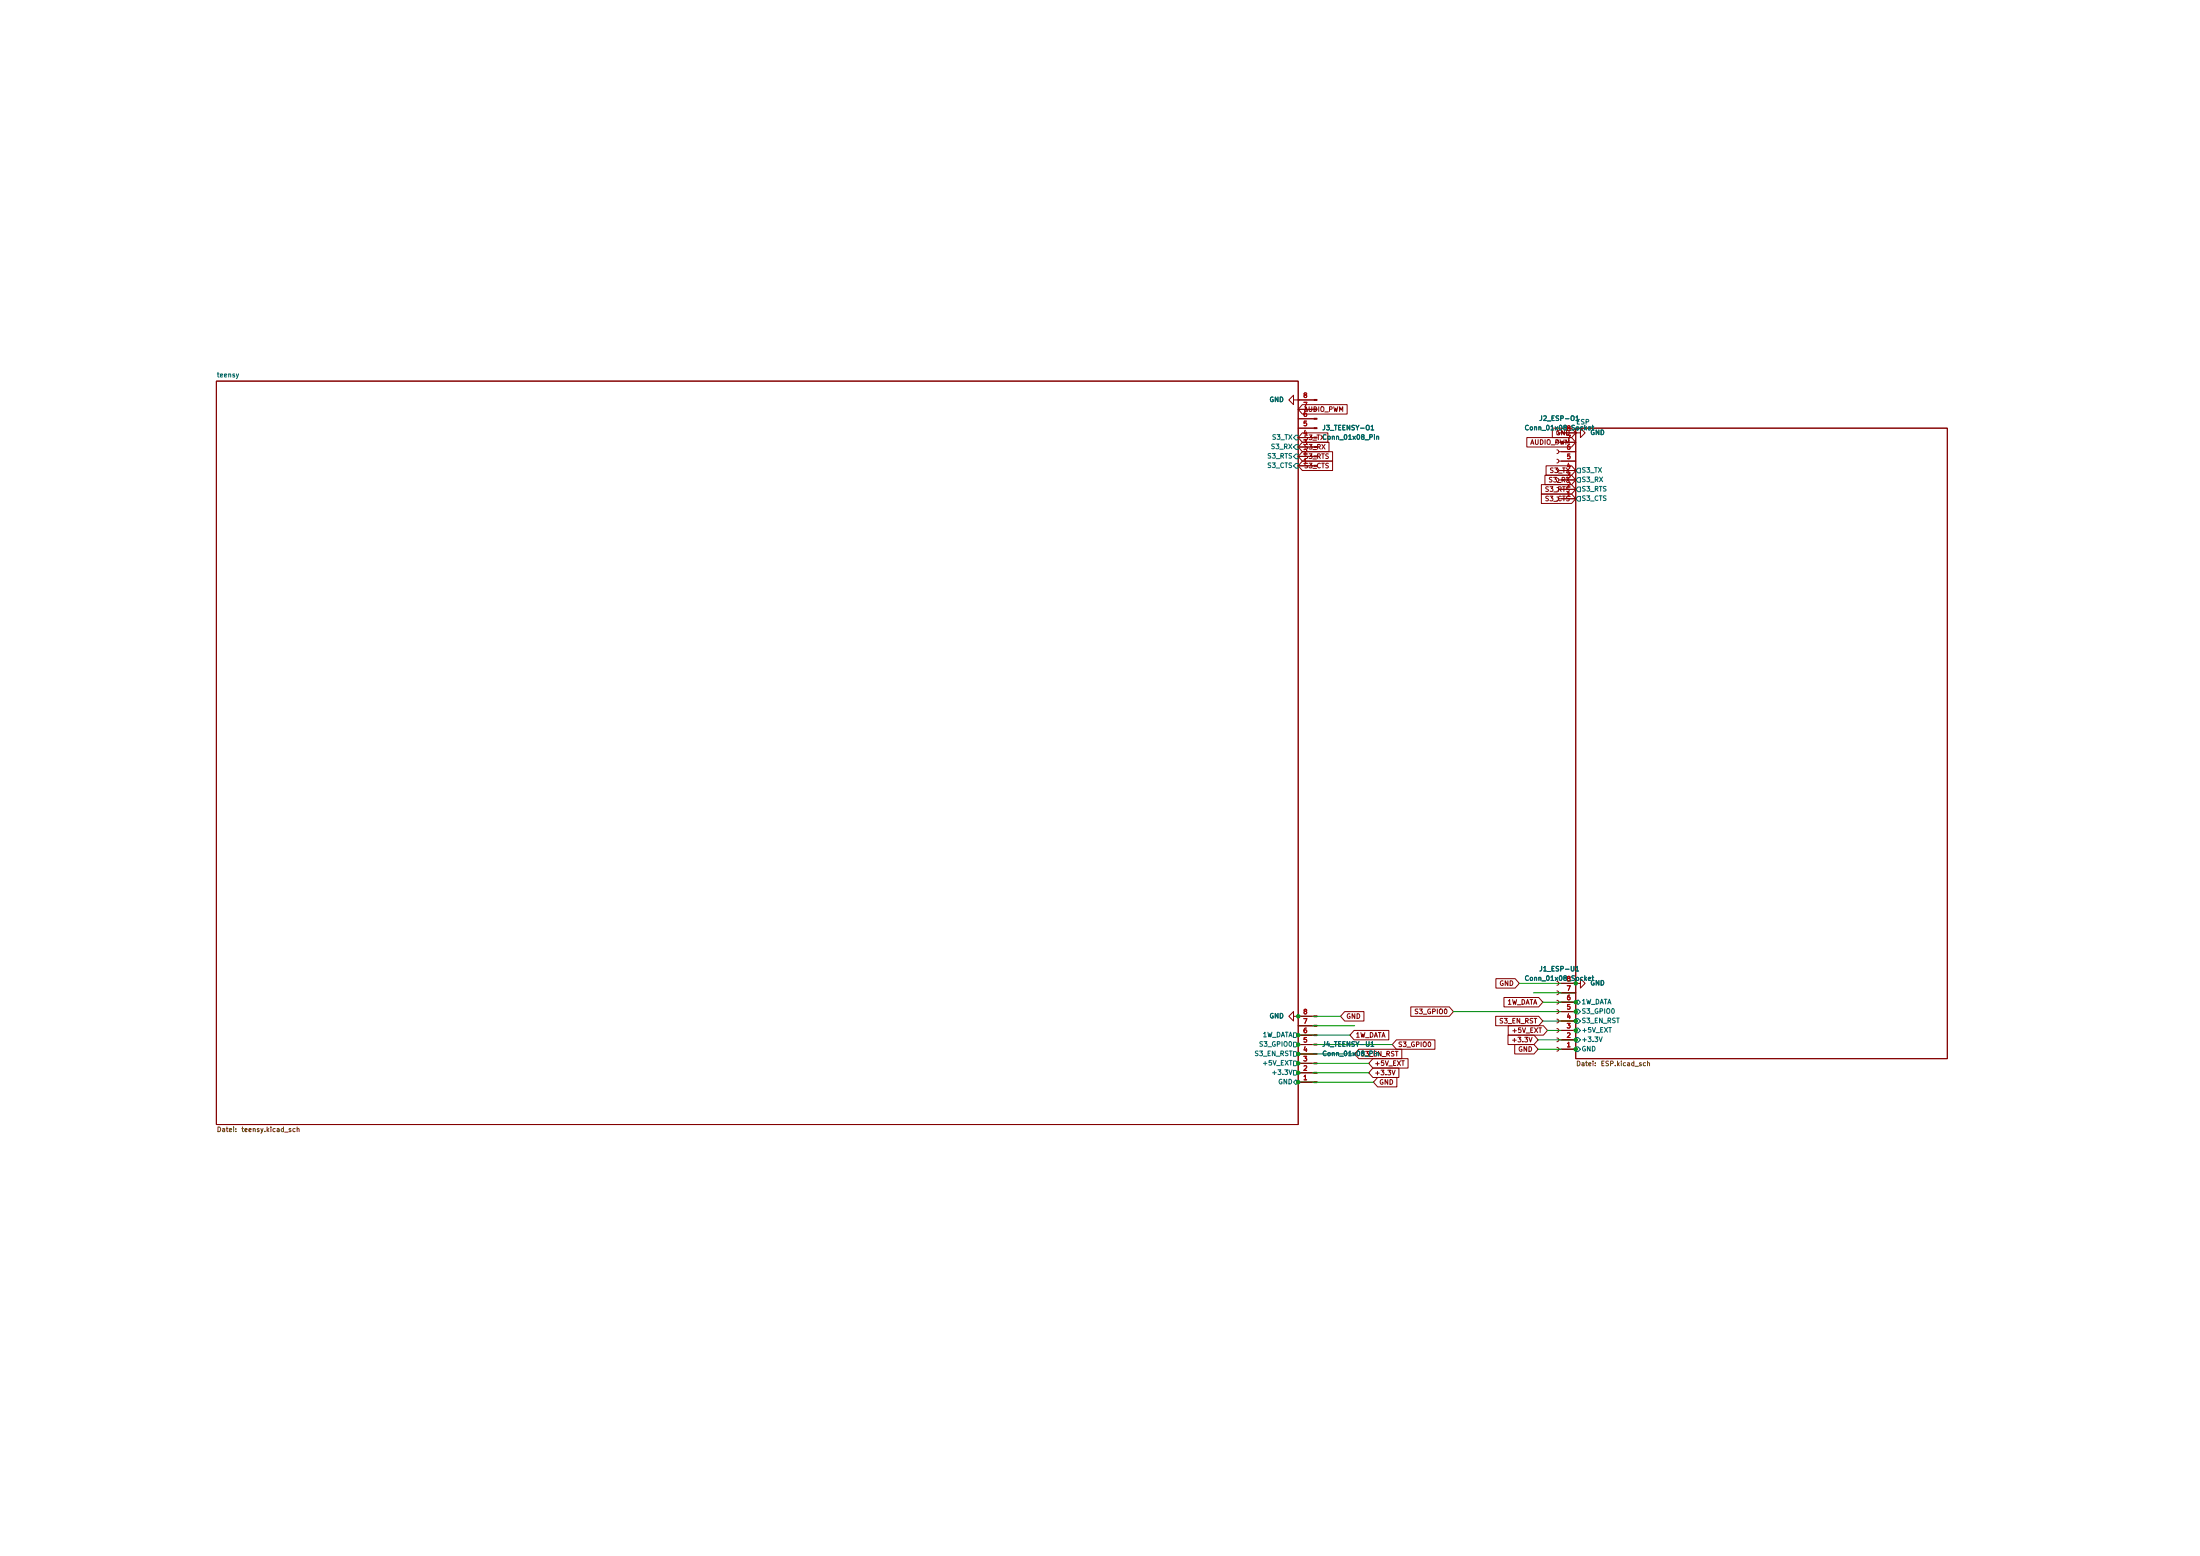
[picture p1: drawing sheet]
(kicad_sch
 (version 20260306)
 (generator "eeschema")
 (generator_version "10.0")
 (paper "A2")
 (lib_symbols
  (symbol "global1:Conn_01x08_Pin"
   (pin_names
    (offset 1.016) (hide yes)) (exclude_from_sim no) (in_bom yes) (on_board yes)
   (in_pos_files yes)
   (duplicate_pin_numbers_are_jumpers no)
   (property "Reference" "J" (at 0 10.16 0) (show_name no) (do_not_autoplace no) (effects (font (size 1.27 1.27))))
   (property "Value" "Conn_01x08_Pin" (at 0 -12.7 0) (show_name no) (do_not_autoplace no) (effects (font (size 1.27 1.27))))
   (property "Footprint" "" (at 0 0 0) (show_name no) (do_not_autoplace no) (hide yes) (effects (font (size 1.27 1.27))))
   (property "Datasheet" "" (at 0 0 0) (show_name no) (do_not_autoplace no) (hide yes) (effects (font (size 1.27 1.27))))
   (property "Description" "Generic connector, single row, 01x08, script generated" (at 0 0 0) (show_name no) (do_not_autoplace no) (hide yes) (effects (font (size 1.27 1.27))))
   (property "ki_locked" "" (at 0 0 0) (show_name no) (do_not_autoplace no) (effects (font (size 1.27 1.27))))
   (symbol "Conn_01x08_Pin_1_1"
    (rectangle (start 0.8636 7.747) (end 0 7.493) (stroke (width 0.1524) (type default)) (fill (type outline)))
    (rectangle (start 0.8636 5.207) (end 0 4.953) (stroke (width 0.1524) (type default)) (fill (type outline)))
    (rectangle (start 0.8636 2.667) (end 0 2.413) (stroke (width 0.1524) (type default)) (fill (type outline)))
    (rectangle (start 0.8636 0.127) (end 0 -0.127) (stroke (width 0.1524) (type default)) (fill (type outline)))
    (rectangle (start 0.8636 -2.413) (end 0 -2.667) (stroke (width 0.1524) (type default)) (fill (type outline)))
    (rectangle (start 0.8636 -4.953) (end 0 -5.207) (stroke (width 0.1524) (type default)) (fill (type outline)))
    (rectangle (start 0.8636 -7.493) (end 0 -7.747) (stroke (width 0.1524) (type default)) (fill (type outline)))
    (rectangle (start 0.8636 -10.033) (end 0 -10.287) (stroke (width 0.1524) (type default)) (fill (type outline)))
    (polyline (pts (xy 1.27 7.62) (xy 0.8636 7.62)) (stroke (width 0.1524) (type default)) (fill (type none)))
    (polyline (pts (xy 1.27 5.08) (xy 0.8636 5.08)) (stroke (width 0.1524) (type default)) (fill (type none)))
    (polyline (pts (xy 1.27 2.54) (xy 0.8636 2.54)) (stroke (width 0.1524) (type default)) (fill (type none)))
    (polyline (pts (xy 1.27 0) (xy 0.8636 0)) (stroke (width 0.1524) (type default)) (fill (type none)))
    (polyline (pts (xy 1.27 -2.54) (xy 0.8636 -2.54)) (stroke (width 0.1524) (type default)) (fill (type none)))
    (polyline (pts (xy 1.27 -5.08) (xy 0.8636 -5.08)) (stroke (width 0.1524) (type default)) (fill (type none)))
    (polyline (pts (xy 1.27 -7.62) (xy 0.8636 -7.62)) (stroke (width 0.1524) (type default)) (fill (type none)))
    (polyline (pts (xy 1.27 -10.16) (xy 0.8636 -10.16)) (stroke (width 0.1524) (type default)) (fill (type none)))
    (pin passive line (at 5.08 7.62 180) (length 3.81) (name "Pin_1" (effects (font (size 1.27 1.27)))) (number "1" (effects (font (size 1.27 1.27)))))
    (pin passive line (at 5.08 5.08 180) (length 3.81) (name "Pin_2" (effects (font (size 1.27 1.27)))) (number "2" (effects (font (size 1.27 1.27)))))
    (pin passive line (at 5.08 2.54 180) (length 3.81) (name "Pin_3" (effects (font (size 1.27 1.27)))) (number "3" (effects (font (size 1.27 1.27)))))
    (pin passive line (at 5.08 0 180) (length 3.81) (name "Pin_4" (effects (font (size 1.27 1.27)))) (number "4" (effects (font (size 1.27 1.27)))))
    (pin passive line (at 5.08 -2.54 180) (length 3.81) (name "Pin_5" (effects (font (size 1.27 1.27)))) (number "5" (effects (font (size 1.27 1.27)))))
    (pin passive line (at 5.08 -5.08 180) (length 3.81) (name "Pin_6" (effects (font (size 1.27 1.27)))) (number "6" (effects (font (size 1.27 1.27)))))
    (pin passive line (at 5.08 -7.62 180) (length 3.81) (name "Pin_7" (effects (font (size 1.27 1.27)))) (number "7" (effects (font (size 1.27 1.27)))))
    (pin passive line (at 5.08 -10.16 180) (length 3.81) (name "Pin_8" (effects (font (size 1.27 1.27)))) (number "8" (effects (font (size 1.27 1.27))))))
   (embedded_fonts no))
  (symbol "global1:Conn_01x08_Socket"
   (pin_names
    (offset 1.016) (hide yes)) (exclude_from_sim no) (in_bom yes) (on_board yes)
   (in_pos_files yes)
   (duplicate_pin_numbers_are_jumpers no)
   (property "Reference" "J" (at 0 10.16 0) (show_name no) (do_not_autoplace no) (effects (font (size 1.27 1.27))))
   (property "Value" "Conn_01x08_Socket" (at 0 -12.7 0) (show_name no) (do_not_autoplace no) (effects (font (size 1.27 1.27))))
   (property "Footprint" "" (at 0 0 0) (show_name no) (do_not_autoplace no) (hide yes) (effects (font (size 1.27 1.27))))
   (property "Datasheet" "" (at 0 0 0) (show_name no) (do_not_autoplace no) (hide yes) (effects (font (size 1.27 1.27))))
   (property "Description" "Generic connector, single row, 01x08, script generated" (at 0 0 0) (show_name no) (do_not_autoplace no) (hide yes) (effects (font (size 1.27 1.27))))
   (property "ki_locked" "" (at 0 0 0) (show_name no) (do_not_autoplace no) (effects (font (size 1.27 1.27))))
   (symbol "Conn_01x08_Socket_1_1"
    (polyline (pts (xy -1.27 7.62) (xy -0.508 7.62)) (stroke (width 0.1524) (type default)) (fill (type none)))
    (polyline (pts (xy -1.27 5.08) (xy -0.508 5.08)) (stroke (width 0.1524) (type default)) (fill (type none)))
    (polyline (pts (xy -1.27 2.54) (xy -0.508 2.54)) (stroke (width 0.1524) (type default)) (fill (type none)))
    (polyline (pts (xy -1.27 0) (xy -0.508 0)) (stroke (width 0.1524) (type default)) (fill (type none)))
    (polyline (pts (xy -1.27 -2.54) (xy -0.508 -2.54)) (stroke (width 0.1524) (type default)) (fill (type none)))
    (polyline (pts (xy -1.27 -5.08) (xy -0.508 -5.08)) (stroke (width 0.1524) (type default)) (fill (type none)))
    (polyline (pts (xy -1.27 -7.62) (xy -0.508 -7.62)) (stroke (width 0.1524) (type default)) (fill (type none)))
    (polyline (pts (xy -1.27 -10.16) (xy -0.508 -10.16)) (stroke (width 0.1524) (type default)) (fill (type none)))
    (arc (start 0 7.112) (mid -0.5058 7.62) (end 0 8.128) (stroke (width 0.1524) (type default)) (fill (type none)))
    (arc (start 0 4.572) (mid -0.5058 5.08) (end 0 5.588) (stroke (width 0.1524) (type default)) (fill (type none)))
    (arc (start 0 2.032) (mid -0.5058 2.54) (end 0 3.048) (stroke (width 0.1524) (type default)) (fill (type none)))
    (arc (start 0 -0.508) (mid -0.5058 0) (end 0 0.508) (stroke (width 0.1524) (type default)) (fill (type none)))
    (arc (start 0 -3.048) (mid -0.5058 -2.54) (end 0 -2.032) (stroke (width 0.1524) (type default)) (fill (type none)))
    (arc (start 0 -5.588) (mid -0.5058 -5.08) (end 0 -4.572) (stroke (width 0.1524) (type default)) (fill (type none)))
    (arc (start 0 -8.128) (mid -0.5058 -7.62) (end 0 -7.112) (stroke (width 0.1524) (type default)) (fill (type none)))
    (arc (start 0 -10.668) (mid -0.5058 -10.16) (end 0 -9.652) (stroke (width 0.1524) (type default)) (fill (type none)))
    (pin passive line (at -5.08 7.62 0) (length 3.81) (name "Pin_1" (effects (font (size 1.27 1.27)))) (number "1" (effects (font (size 1.27 1.27)))))
    (pin passive line (at -5.08 5.08 0) (length 3.81) (name "Pin_2" (effects (font (size 1.27 1.27)))) (number "2" (effects (font (size 1.27 1.27)))))
    (pin passive line (at -5.08 2.54 0) (length 3.81) (name "Pin_3" (effects (font (size 1.27 1.27)))) (number "3" (effects (font (size 1.27 1.27)))))
    (pin passive line (at -5.08 0 0) (length 3.81) (name "Pin_4" (effects (font (size 1.27 1.27)))) (number "4" (effects (font (size 1.27 1.27)))))
    (pin passive line (at -5.08 -2.54 0) (length 3.81) (name "Pin_5" (effects (font (size 1.27 1.27)))) (number "5" (effects (font (size 1.27 1.27)))))
    (pin passive line (at -5.08 -5.08 0) (length 3.81) (name "Pin_6" (effects (font (size 1.27 1.27)))) (number "6" (effects (font (size 1.27 1.27)))))
    (pin passive line (at -5.08 -7.62 0) (length 3.81) (name "Pin_7" (effects (font (size 1.27 1.27)))) (number "7" (effects (font (size 1.27 1.27)))))
    (pin passive line (at -5.08 -10.16 0) (length 3.81) (name "Pin_8" (effects (font (size 1.27 1.27)))) (number "8" (effects (font (size 1.27 1.27))))))
   (embedded_fonts no))
  (symbol "global1:GND"
   (power global)
   (pin_numbers (hide yes))
   (pin_names
    (offset 0) (hide yes)) (exclude_from_sim no) (in_bom yes) (on_board yes)
   (in_pos_files yes)
   (duplicate_pin_numbers_are_jumpers no)
   (property "Reference" "#PWR" (at 0 -6.35 0) (show_name no) (do_not_autoplace no) (hide yes) (effects (font (size 1.27 1.27))))
   (property "Value" "GND" (at 0 -3.81 0) (show_name no) (do_not_autoplace no) (effects (font (size 1.27 1.27))))
   (property "Footprint" "" (at 0 0 0) (show_name no) (do_not_autoplace no) (hide yes) (effects (font (size 1.27 1.27))))
   (property "Datasheet" "" (at 0 0 0) (show_name no) (do_not_autoplace no) (hide yes) (effects (font (size 1.27 1.27))))
   (property "Description" "Power symbol creates a global label with name \"GND\" , ground" (at 0 0 0) (show_name no) (do_not_autoplace no) (hide yes) (effects (font (size 1.27 1.27))))
   (symbol "GND_0_1"
    (polyline (pts (xy 0 0) (xy 0 -1.27) (xy 1.27 -1.27) (xy 0 -2.54) (xy -1.27 -1.27) (xy 0 -1.27)) (stroke (width 0) (type default)) (fill (type none))))
   (symbol "GND_1_1"
    (pin power_in line (at 0 0 270) (length 0) (name "" (effects (font (size 1.27 1.27)))) (number "1" (effects (font (size 1.27 1.27))))))
   (embedded_fonts no)))
 (junction
  (at 350.52 281.94)
  (diameter 0)
  (color 0 0 0 0))
 (junction
  (at 425.45 283.21)
  (diameter 0)
  (color 0 0 0 0))
 (junction
  (at 350.52 289.56)
  (diameter 0)
  (color 0 0 0 0))
 (junction
  (at 425.45 265.43)
  (diameter 0)
  (color 0 0 0 0))
 (junction
  (at 350.52 279.4)
  (diameter 0)
  (color 0 0 0 0))
 (junction
  (at 425.45 275.59)
  (diameter 0)
  (color 0 0 0 0))
 (junction
  (at 425.45 273.05)
  (diameter 0)
  (color 0 0 0 0))
 (junction
  (at 350.52 287.02)
  (diameter 0)
  (color 0 0 0 0))
 (junction
  (at 425.45 278.13)
  (diameter 0)
  (color 0 0 0 0))
 (junction
  (at 350.52 284.48)
  (diameter 0)
  (color 0 0 0 0))
 (junction
  (at 425.45 270.51)
  (diameter 0)
  (color 0 0 0 0))
 (junction
  (at 425.45 280.67)
  (diameter 0)
  (color 0 0 0 0))
 (junction
  (at 350.52 292.1)
  (diameter 0)
  (color 0 0 0 0))
 (junction
  (at 350.52 274.32)
  (diameter 0)
  (color 0 0 0 0))
 (wire
  (pts (xy 416.56 275.59) (xy 425.45 275.59))
  (stroke (width 0) (type default)))
 (wire
  (pts (xy 365.76 284.48) (xy 350.52 284.48))
  (stroke (width 0) (type default)))
 (wire
  (pts (xy 369.57 289.56) (xy 350.52 289.56))
  (stroke (width 0) (type default)))
 (wire
  (pts (xy 392.43 273.05) (xy 425.45 273.05))
  (stroke (width 0) (type default)))
 (wire
  (pts (xy 369.57 287.02) (xy 350.52 287.02))
  (stroke (width 0) (type default)))
 (wire
  (pts (xy 410.21 265.43) (xy 425.45 265.43))
  (stroke (width 0) (type default)))
 (wire
  (pts (xy 370.84 292.1) (xy 350.52 292.1))
  (stroke (width 0) (type default)))
 (wire
  (pts (xy 416.56 270.51) (xy 425.45 270.51))
  (stroke (width 0) (type default)))
 (wire
  (pts (xy 364.49 279.4) (xy 350.52 279.4))
  (stroke (width 0) (type default)))
 (wire
  (pts (xy 415.29 280.67) (xy 425.45 280.67))
  (stroke (width 0) (type default)))
 (wire
  (pts (xy 415.29 283.21) (xy 425.45 283.21))
  (stroke (width 0) (type default)))
 (wire
  (pts (xy 365.76 276.86) (xy 350.52 276.86))
  (stroke (width 0) (type default)))
 (wire
  (pts (xy 414.02 267.97) (xy 425.45 267.97))
  (stroke (width 0) (type default)))
 (wire
  (pts (xy 417.83 278.13) (xy 425.45 278.13))
  (stroke (width 0) (type default)))
 (wire
  (pts (xy 361.95 274.32) (xy 350.52 274.32))
  (stroke (width 0) (type default)))
 (wire
  (pts (xy 375.92 281.94) (xy 350.52 281.94))
  (stroke (width 0) (type default)))
 (global_label "S3_TX"
  (shape input)
  (at 350.52 118.11 0)
  (fields_autoplaced yes)
  (effects (font (size 1.27 1.27)) (justify left))
  (property "Intersheetrefs" "${INTERSHEET_REFS}" (at 359.0689 118.11 0) (hide yes) (show_name no) (do_not_autoplace no) (effects (font (size 1.27 1.27)) (justify left))))
 (global_label "S3_GPIO0"
  (shape input)
  (at 375.92 281.94 0)
  (fields_autoplaced yes)
  (effects (font (size 1.27 1.27)) (justify left))
  (property "Intersheetrefs" "${INTERSHEET_REFS}" (at 387.9766 281.94 0) (hide yes) (show_name no) (do_not_autoplace no) (effects (font (size 1.27 1.27)) (justify left))))
 (global_label "S3_GPIO0"
  (shape input)
  (at 392.43 273.05 180)
  (fields_autoplaced yes)
  (effects (font (size 1.27 1.27)) (justify right))
  (property "Intersheetrefs" "${INTERSHEET_REFS}" (at 380.3734 273.05 0) (hide yes) (show_name no) (do_not_autoplace no) (effects (font (size 1.27 1.27)) (justify right))))
 (global_label "GND"
  (shape input)
  (at 410.21 265.43 180)
  (fields_autoplaced yes)
  (effects (font (size 1.27 1.27)) (justify right))
  (property "Intersheetrefs" "${INTERSHEET_REFS}" (at 403.3543 265.43 0) (hide yes) (show_name no) (do_not_autoplace no) (effects (font (size 1.27 1.27)) (justify right))))
 (global_label "+3.3V"
  (shape input)
  (at 415.29 280.67 180)
  (fields_autoplaced yes)
  (effects (font (size 1.27 1.27)) (justify right))
  (property "Intersheetrefs" "${INTERSHEET_REFS}" (at 406.62 280.67 0) (hide yes) (show_name no) (do_not_autoplace no) (effects (font (size 1.27 1.27)) (justify right))))
 (global_label "AUDIO_PWM"
  (shape input)
  (at 425.45 119.38 180)
  (fields_autoplaced yes)
  (effects (font (size 1.27 1.27)) (justify right))
  (property "Intersheetrefs" "${INTERSHEET_REFS}" (at 411.7 119.38 0) (hide yes) (show_name no) (do_not_autoplace no) (effects (font (size 1.27 1.27)) (justify right))))
 (global_label "+3.3V"
  (shape input)
  (at 369.57 289.56 0)
  (fields_autoplaced yes)
  (effects (font (size 1.27 1.27)) (justify left))
  (property "Intersheetrefs" "${INTERSHEET_REFS}" (at 378.24 289.56 0) (hide yes) (show_name no) (do_not_autoplace no) (effects (font (size 1.27 1.27)) (justify left))))
 (global_label "+5V_EXT"
  (shape input)
  (at 369.57 287.02 0)
  (fields_autoplaced yes)
  (effects (font (size 1.27 1.27)) (justify left))
  (property "Intersheetrefs" "${INTERSHEET_REFS}" (at 380.7194 287.02 0) (hide yes) (show_name no) (do_not_autoplace no) (effects (font (size 1.27 1.27)) (justify left))))
 (global_label "1W_DATA"
  (shape input)
  (at 364.49 279.4 0)
  (fields_autoplaced yes)
  (effects (font (size 1.27 1.27)) (justify left))
  (property "Intersheetrefs" "${INTERSHEET_REFS}" (at 375.5185 279.4 0) (hide yes) (show_name no) (do_not_autoplace no) (effects (font (size 1.27 1.27)) (justify left))))
 (global_label "S3_CTS"
  (shape input)
  (at 425.45 134.62 180)
  (fields_autoplaced yes)
  (effects (font (size 1.27 1.27)) (justify right))
  (property "Intersheetrefs" "${INTERSHEET_REFS}" (at 415.6311 134.62 0) (hide yes) (show_name no) (do_not_autoplace no) (effects (font (size 1.27 1.27)) (justify right))))
 (global_label "S3_RTS"
  (shape input)
  (at 425.45 132.08 180)
  (fields_autoplaced yes)
  (effects (font (size 1.27 1.27)) (justify right))
  (property "Intersheetrefs" "${INTERSHEET_REFS}" (at 415.6311 132.08 0) (hide yes) (show_name no) (do_not_autoplace no) (effects (font (size 1.27 1.27)) (justify right))))
 (global_label "AUDIO_PWM"
  (shape input)
  (at 350.52 110.49 0)
  (fields_autoplaced yes)
  (effects (font (size 1.27 1.27)) (justify left))
  (property "Intersheetrefs" "${INTERSHEET_REFS}" (at 364.27 110.49 0) (hide yes) (show_name no) (do_not_autoplace no) (effects (font (size 1.27 1.27)) (justify left))))
 (global_label "S3_EN_RST"
  (shape input)
  (at 365.76 284.48 0)
  (fields_autoplaced yes)
  (effects (font (size 1.27 1.27)) (justify left))
  (property "Intersheetrefs" "${INTERSHEET_REFS}" (at 379.026 284.48 0) (hide yes) (show_name no) (do_not_autoplace no) (effects (font (size 1.27 1.27)) (justify left))))
 (global_label "S3_RX"
  (shape input)
  (at 350.52 120.65 0)
  (fields_autoplaced yes)
  (effects (font (size 1.27 1.27)) (justify left))
  (property "Intersheetrefs" "${INTERSHEET_REFS}" (at 359.3713 120.65 0) (hide yes) (show_name no) (do_not_autoplace no) (effects (font (size 1.27 1.27)) (justify left))))
 (global_label "S3_RTS"
  (shape input)
  (at 350.52 123.19 0)
  (fields_autoplaced yes)
  (effects (font (size 1.27 1.27)) (justify left))
  (property "Intersheetrefs" "${INTERSHEET_REFS}" (at 360.3389 123.19 0) (hide yes) (show_name no) (do_not_autoplace no) (effects (font (size 1.27 1.27)) (justify left))))
 (global_label "GND"
  (shape input)
  (at 370.84 292.1 0)
  (fields_autoplaced yes)
  (effects (font (size 1.27 1.27)) (justify left))
  (property "Intersheetrefs" "${INTERSHEET_REFS}" (at 377.6957 292.1 0) (hide yes) (show_name no) (do_not_autoplace no) (effects (font (size 1.27 1.27)) (justify left))))
 (global_label "+5V_EXT"
  (shape input)
  (at 417.83 278.13 180)
  (fields_autoplaced yes)
  (effects (font (size 1.27 1.27)) (justify right))
  (property "Intersheetrefs" "${INTERSHEET_REFS}" (at 406.6806 278.13 0) (hide yes) (show_name no) (do_not_autoplace no) (effects (font (size 1.27 1.27)) (justify right))))
 (global_label "S3_TX"
  (shape input)
  (at 425.45 127 180)
  (fields_autoplaced yes)
  (effects (font (size 1.27 1.27)) (justify right))
  (property "Intersheetrefs" "${INTERSHEET_REFS}" (at 416.9011 127 0) (hide yes) (show_name no) (do_not_autoplace no) (effects (font (size 1.27 1.27)) (justify right))))
 (global_label "S3_CTS"
  (shape input)
  (at 350.52 125.73 0)
  (fields_autoplaced yes)
  (effects (font (size 1.27 1.27)) (justify left))
  (property "Intersheetrefs" "${INTERSHEET_REFS}" (at 360.3389 125.73 0) (hide yes) (show_name no) (do_not_autoplace no) (effects (font (size 1.27 1.27)) (justify left))))
 (global_label "S3_RX"
  (shape input)
  (at 425.45 129.54 180)
  (fields_autoplaced yes)
  (effects (font (size 1.27 1.27)) (justify right))
  (property "Intersheetrefs" "${INTERSHEET_REFS}" (at 416.5987 129.54 0) (hide yes) (show_name no) (do_not_autoplace no) (effects (font (size 1.27 1.27)) (justify right))))
 (global_label "GND"
  (shape input)
  (at 425.45 116.84 180)
  (fields_autoplaced yes)
  (effects (font (size 1.27 1.27)) (justify right))
  (property "Intersheetrefs" "${INTERSHEET_REFS}" (at 418.5943 116.84 0) (hide yes) (show_name no) (do_not_autoplace no) (effects (font (size 1.27 1.27)) (justify right))))
 (global_label "GND"
  (shape input)
  (at 415.29 283.21 180)
  (fields_autoplaced yes)
  (effects (font (size 1.27 1.27)) (justify right))
  (property "Intersheetrefs" "${INTERSHEET_REFS}" (at 408.4343 283.21 0) (hide yes) (show_name no) (do_not_autoplace no) (effects (font (size 1.27 1.27)) (justify right))))
 (global_label "S3_EN_RST"
  (shape input)
  (at 416.56 275.59 180)
  (fields_autoplaced yes)
  (effects (font (size 1.27 1.27)) (justify right))
  (property "Intersheetrefs" "${INTERSHEET_REFS}" (at 403.294 275.59 0) (hide yes) (show_name no) (do_not_autoplace no) (effects (font (size 1.27 1.27)) (justify right))))
 (global_label "1W_DATA"
  (shape input)
  (at 416.56 270.51 180)
  (fields_autoplaced yes)
  (effects (font (size 1.27 1.27)) (justify right))
  (property "Intersheetrefs" "${INTERSHEET_REFS}" (at 405.5315 270.51 0) (hide yes) (show_name no) (do_not_autoplace no) (effects (font (size 1.27 1.27)) (justify right))))
 (global_label "GND"
  (shape input)
  (at 361.95 274.32 0)
  (fields_autoplaced yes)
  (effects (font (size 1.27 1.27)) (justify left))
  (property "Intersheetrefs" "${INTERSHEET_REFS}" (at 368.8057 274.32 0) (hide yes) (show_name no) (do_not_autoplace no) (effects (font (size 1.27 1.27)) (justify left))))
 (symbol
  (lib_id "global1:Conn_01x08_Socket")
  (at 420.37 127 180)
  (unit 1)
  (body_style 1)
  (exclude_from_sim no)
  (in_bom yes)
  (on_board yes)
  (in_pos_files yes)
  (dnp no)
  (fields_autoplaced yes)
  (property "Reference" "J2_ESP-O1" (at 421.005 113.03 0) (show_name no) (do_not_autoplace no) (effects (font (size 1.27 1.27))))
  (property "Value" "Conn_01x08_Socket" (at 421.005 115.57 0) (show_name no) (do_not_autoplace no) (effects (font (size 1.27 1.27))))
  (property "Footprint" "Connector_PinSocket_2.54mm:PinSocket_1x08_P2.54mm_Horizontal" (at 420.37 127 0) (hide yes) (show_name no) (do_not_autoplace no) (effects (font (size 1.27 1.27))))
  (property "Datasheet" "" (at 420.37 127 0) (hide yes) (show_name no) (do_not_autoplace no) (effects (font (size 1.27 1.27))))
  (property "Description" "Generic connector, single row, 01x08, script generated" (at 420.37 127 0) (hide yes) (show_name no) (do_not_autoplace no) (effects (font (size 1.27 1.27))))
  (pin "4")
  (pin "5")
  (pin "7")
  (pin "2")
  (pin "8")
  (pin "3")
  (pin "6")
  (pin "1"))
 (symbol
  (lib_id "global1:Conn_01x08_Socket")
  (at 420.37 275.59 180)
  (unit 1)
  (body_style 1)
  (exclude_from_sim no)
  (in_bom yes)
  (on_board yes)
  (in_pos_files yes)
  (dnp no)
  (fields_autoplaced yes)
  (property "Reference" "J1_ESP-U1" (at 421.005 261.62 0) (show_name no) (do_not_autoplace no) (effects (font (size 1.27 1.27))))
  (property "Value" "Conn_01x08_Socket" (at 421.005 264.16 0) (show_name no) (do_not_autoplace no) (effects (font (size 1.27 1.27))))
  (property "Footprint" "Connector_PinSocket_2.54mm:PinSocket_1x08_P2.54mm_Horizontal" (at 420.37 275.59 0) (hide yes) (show_name no) (do_not_autoplace no) (effects (font (size 1.27 1.27))))
  (property "Datasheet" "" (at 420.37 275.59 0) (hide yes) (show_name no) (do_not_autoplace no) (effects (font (size 1.27 1.27))))
  (property "Description" "Generic connector, single row, 01x08, script generated" (at 420.37 275.59 0) (hide yes) (show_name no) (do_not_autoplace no) (effects (font (size 1.27 1.27))))
  (pin "3")
  (pin "1")
  (pin "6")
  (pin "2")
  (pin "7")
  (pin "8")
  (pin "4")
  (pin "5"))
 (symbol
  (lib_id "global1:GND")
  (at 350.52 107.95 270)
  (unit 1)
  (body_style 1)
  (exclude_from_sim no)
  (in_bom yes)
  (on_board yes)
  (in_pos_files yes)
  (dnp no)
  (fields_autoplaced yes)
  (property "Reference" "#PWR072" (at 344.17 107.95 0) (hide yes) (show_name no) (do_not_autoplace no) (effects (font (size 1.27 1.27))))
  (property "Value" "GND" (at 346.71 107.9499 90) (show_name no) (do_not_autoplace no) (effects (font (size 1.27 1.27)) (justify right)))
  (property "Footprint" "" (at 350.52 107.95 0) (hide yes) (show_name no) (do_not_autoplace no) (effects (font (size 1.27 1.27))))
  (property "Datasheet" "" (at 350.52 107.95 0) (hide yes) (show_name no) (do_not_autoplace no) (effects (font (size 1.27 1.27))))
  (property "Description" "Power symbol creates a global label with name \"GND\" , ground" (at 350.52 107.95 0) (hide yes) (show_name no) (do_not_autoplace no) (effects (font (size 1.27 1.27))))
  (pin "1"))
 (symbol
  (lib_id "global1:GND")
  (at 425.45 116.84 90)
  (unit 1)
  (body_style 1)
  (exclude_from_sim no)
  (in_bom yes)
  (on_board yes)
  (in_pos_files yes)
  (dnp no)
  (fields_autoplaced yes)
  (property "Reference" "#PWR073" (at 431.8 116.84 0) (hide yes) (show_name no) (do_not_autoplace no) (effects (font (size 1.27 1.27))))
  (property "Value" "GND" (at 429.26 116.8399 90) (show_name no) (do_not_autoplace no) (effects (font (size 1.27 1.27)) (justify right)))
  (property "Footprint" "" (at 425.45 116.84 0) (hide yes) (show_name no) (do_not_autoplace no) (effects (font (size 1.27 1.27))))
  (property "Datasheet" "" (at 425.45 116.84 0) (hide yes) (show_name no) (do_not_autoplace no) (effects (font (size 1.27 1.27))))
  (property "Description" "Power symbol creates a global label with name \"GND\" , ground" (at 425.45 116.84 0) (hide yes) (show_name no) (do_not_autoplace no) (effects (font (size 1.27 1.27))))
  (pin "1"))
 (symbol
  (lib_id "global1:Conn_01x08_Pin")
  (at 355.6 118.11 180)
  (unit 1)
  (body_style 1)
  (exclude_from_sim no)
  (in_bom yes)
  (on_board yes)
  (in_pos_files yes)
  (dnp no)
  (fields_autoplaced yes)
  (property "Reference" "J3_TEENSY-O1" (at 356.87 115.5699 0) (show_name no) (do_not_autoplace no) (effects (font (size 1.27 1.27)) (justify right)))
  (property "Value" "Conn_01x08_Pin" (at 356.87 118.1099 0) (show_name no) (do_not_autoplace no) (effects (font (size 1.27 1.27)) (justify right)))
  (property "Footprint" "Connector_PinSocket_2.54mm:PinSocket_1x08_P2.54mm_Vertical" (at 355.6 118.11 0) (hide yes) (show_name no) (do_not_autoplace no) (effects (font (size 1.27 1.27))))
  (property "Datasheet" "" (at 355.6 118.11 0) (hide yes) (show_name no) (do_not_autoplace no) (effects (font (size 1.27 1.27))))
  (property "Description" "Generic connector, single row, 01x08, script generated" (at 355.6 118.11 0) (hide yes) (show_name no) (do_not_autoplace no) (effects (font (size 1.27 1.27))))
  (pin "7")
  (pin "5")
  (pin "8")
  (pin "2")
  (pin "4")
  (pin "3")
  (pin "6")
  (pin "1"))
 (symbol
  (lib_id "global1:GND")
  (at 350.52 274.32 270)
  (unit 1)
  (body_style 1)
  (exclude_from_sim no)
  (in_bom yes)
  (on_board yes)
  (in_pos_files yes)
  (dnp no)
  (fields_autoplaced yes)
  (property "Reference" "#PWR075" (at 344.17 274.32 0) (hide yes) (show_name no) (do_not_autoplace no) (effects (font (size 1.27 1.27))))
  (property "Value" "GND" (at 346.71 274.3199 90) (show_name no) (do_not_autoplace no) (effects (font (size 1.27 1.27)) (justify right)))
  (property "Footprint" "" (at 350.52 274.32 0) (hide yes) (show_name no) (do_not_autoplace no) (effects (font (size 1.27 1.27))))
  (property "Datasheet" "" (at 350.52 274.32 0) (hide yes) (show_name no) (do_not_autoplace no) (effects (font (size 1.27 1.27))))
  (property "Description" "Power symbol creates a global label with name \"GND\" , ground" (at 350.52 274.32 0) (hide yes) (show_name no) (do_not_autoplace no) (effects (font (size 1.27 1.27))))
  (pin "1"))
 (symbol
  (lib_id "global1:Conn_01x08_Pin")
  (at 355.6 284.48 180)
  (unit 1)
  (body_style 1)
  (exclude_from_sim no)
  (in_bom yes)
  (on_board yes)
  (in_pos_files yes)
  (dnp no)
  (fields_autoplaced yes)
  (property "Reference" "J4_TEENSY-U1" (at 356.87 281.9399 0) (show_name no) (do_not_autoplace no) (effects (font (size 1.27 1.27)) (justify right)))
  (property "Value" "Conn_01x08_Pin" (at 356.87 284.4799 0) (show_name no) (do_not_autoplace no) (effects (font (size 1.27 1.27)) (justify right)))
  (property "Footprint" "Connector_PinSocket_2.54mm:PinSocket_1x08_P2.54mm_Vertical" (at 355.6 284.48 0) (hide yes) (show_name no) (do_not_autoplace no) (effects (font (size 1.27 1.27))))
  (property "Datasheet" "" (at 355.6 284.48 0) (hide yes) (show_name no) (do_not_autoplace no) (effects (font (size 1.27 1.27))))
  (property "Description" "Generic connector, single row, 01x08, script generated" (at 355.6 284.48 0) (hide yes) (show_name no) (do_not_autoplace no) (effects (font (size 1.27 1.27))))
  (pin "5")
  (pin "4")
  (pin "7")
  (pin "3")
  (pin "6")
  (pin "2")
  (pin "8")
  (pin "1"))
 (symbol
  (lib_id "global1:GND")
  (at 425.45 265.43 90)
  (unit 1)
  (body_style 1)
  (exclude_from_sim no)
  (in_bom yes)
  (on_board yes)
  (in_pos_files yes)
  (dnp no)
  (fields_autoplaced yes)
  (property "Reference" "#PWR074" (at 431.8 265.43 0) (hide yes) (show_name no) (do_not_autoplace no) (effects (font (size 1.27 1.27))))
  (property "Value" "GND" (at 429.26 265.4299 90) (show_name no) (do_not_autoplace no) (effects (font (size 1.27 1.27)) (justify right)))
  (property "Footprint" "" (at 425.45 265.43 0) (hide yes) (show_name no) (do_not_autoplace no) (effects (font (size 1.27 1.27))))
  (property "Datasheet" "" (at 425.45 265.43 0) (hide yes) (show_name no) (do_not_autoplace no) (effects (font (size 1.27 1.27))))
  (property "Description" "Power symbol creates a global label with name \"GND\" , ground" (at 425.45 265.43 0) (hide yes) (show_name no) (do_not_autoplace no) (effects (font (size 1.27 1.27))))
  (pin "1"))
 (sheet
  (at 425.45 115.57)
  (size 100.33 170.18)
  (exclude_from_sim no)
  (in_bom yes)
  (on_board yes)
  (dnp no)
  (fields_autoplaced yes)
  (stroke (width 0.1524) (type solid))
  (fill (color 0 0 0 0))
  (property "Sheetname" "ESP" (at 425.45 114.8584 0) (show_name no) (do_not_autoplace no) (effects (font (size 1.27 1.27)) (justify left bottom)))
  (property "Sheetfile" "ESP.kicad_sch" (at 425.45 286.3346 0) (show_name no) (do_not_autoplace no) (effects (font (size 1.27 1.27)) (justify left top)))
  (pin "+3.3V" input (at 425.45 280.67 180) (effects (font (size 1.27 1.27)) (justify left)))
  (pin "1W_DATA" bidirectional (at 425.45 270.51 180) (effects (font (size 1.27 1.27)) (justify left)))
  (pin "+5V_EXT" input (at 425.45 278.13 180) (effects (font (size 1.27 1.27)) (justify left)))
  (pin "GND" input (at 425.45 283.21 180) (effects (font (size 1.27 1.27)) (justify left)))
  (pin "S3_EN_RST" input (at 425.45 275.59 180) (effects (font (size 1.27 1.27)) (justify left)))
  (pin "S3_GPIO0" input (at 425.45 273.05 180) (effects (font (size 1.27 1.27)) (justify left)))
  (pin "S3_CTS" output (at 425.45 134.62 180) (effects (font (size 1.27 1.27)) (justify left)))
  (pin "S3_RTS" output (at 425.45 132.08 180) (effects (font (size 1.27 1.27)) (justify left)))
  (pin "S3_RX" output (at 425.45 129.54 180) (effects (font (size 1.27 1.27)) (justify left)))
  (pin "S3_TX" output (at 425.45 127 180) (effects (font (size 1.27 1.27)) (justify left))))
 (sheet
  (at 58.42 102.87)
  (size 292.1 200.66)
  (exclude_from_sim no)
  (in_bom yes)
  (on_board yes)
  (dnp no)
  (fields_autoplaced yes)
  (stroke (width 0.1524) (type solid))
  (fill (color 0 0 0 0))
  (property "Sheetname" "teensy" (at 58.42 102.1584 0) (show_name no) (do_not_autoplace no) (effects (font (size 1.27 1.27)) (justify left bottom)))
  (property "Sheetfile" "teensy.kicad_sch" (at 58.42 304.1146 0) (show_name no) (do_not_autoplace no) (effects (font (size 1.27 1.27)) (justify left top)))
  (pin "+5V_EXT" output (at 350.52 287.02 0) (effects (font (size 1.27 1.27)) (justify right)))
  (pin "1W_DATA" output (at 350.52 279.4 0) (effects (font (size 1.27 1.27)) (justify right)))
  (pin "GND" bidirectional (at 350.52 292.1 0) (effects (font (size 1.27 1.27)) (justify right)))
  (pin "S3_CTS" input (at 350.52 125.73 0) (effects (font (size 1.27 1.27)) (justify right)))
  (pin "S3_EN_RST" output (at 350.52 284.48 0) (effects (font (size 1.27 1.27)) (justify right)))
  (pin "S3_GPIO0" output (at 350.52 281.94 0) (effects (font (size 1.27 1.27)) (justify right)))
  (pin "S3_RTS" input (at 350.52 123.19 0) (effects (font (size 1.27 1.27)) (justify right)))
  (pin "S3_RX" input (at 350.52 120.65 0) (effects (font (size 1.27 1.27)) (justify right)))
  (pin "S3_TX" input (at 350.52 118.11 0) (effects (font (size 1.27 1.27)) (justify right)))
  (pin "+3.3V" output (at 350.52 289.56 0) (effects (font (size 1.27 1.27)) (justify right))))
 (sheet_instances
  (path ""
   (page "1")))
 (embedded_fonts no))
